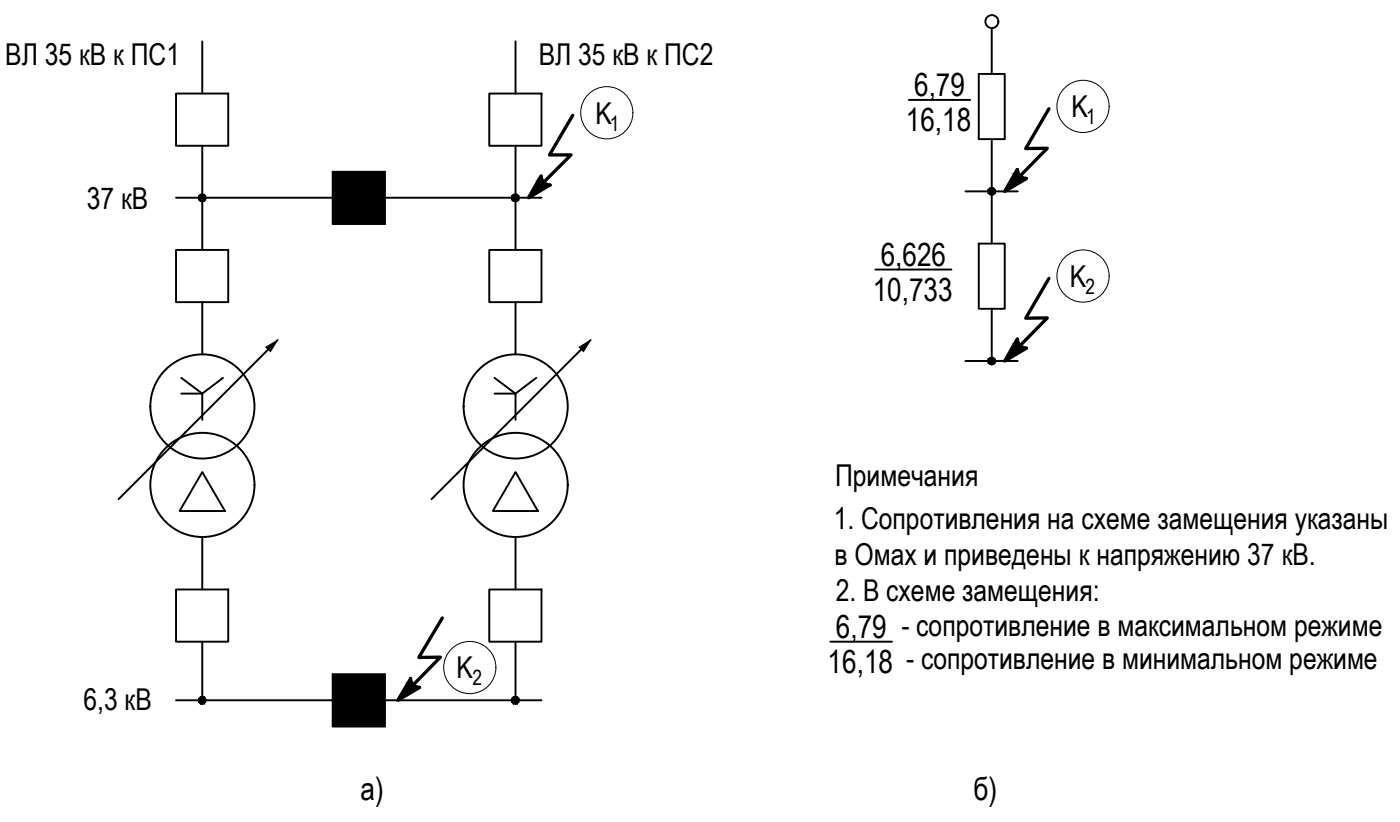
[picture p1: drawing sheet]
<svg xmlns="http://www.w3.org/2000/svg" width="215mm" height="126mm" viewBox="0 0 215 126" stroke-linecap="round" stroke-linejoin="round" font-family="sans-serif">
<g fill="none" stroke="#000" stroke-width=".3">
<path d="M27 14.3h8v8h-8zM31 6.3v8M75 14.3h8v8h-8zM79 6.3v8M139.3 15.3h9.4M150 11.3h4v10h-4zM152 4.3v7M27 38.3h8v8h-8zM27 30.3h24M31 22.3v16M51 26.3h8v8h-8zM59 30.3h24"/>
<path d="M75 38.3h8v8h-8zM79 22.3v16M148 29.3h8M150 37.3h4v10h-4zM152 21.3v16M27.8 57.9l3.2 2.4 3.2-2.4M31 46.3v8M42.5 52.1l-24.3 24.4M75.8 57.9l3.2 2.4 3.2-2.4M79 46.3v8M90.5 52.1l-24.4 24.4M134.2 41.3h11.6"/>
<path d="M148 55.3h8M152 47.3v8M27.8 60.3h3.2v4M31 72.3l3.5 6h-7zM75.8 60.3h3.2v4M79 72.3l3.4 6h-6.9zM27 90.3h8v8h-8zM31 82.3v8M31 98.3v9M75 90.3h8v8h-8zM79 82.3v8M79 98.3v9"/>
<path d="M127.3 98.3h9.4M27 107.3h24M51 103.3h8v8h-8zM59 107.3h24"/>
<circle cx="152" cy="3.3" r=".99"/>
<circle cx="31" cy="74.3" r="8"/>
<circle cx="31" cy="62.3" r="8"/>
<circle cx="79" cy="74.3" r="8"/>
<circle cx="79" cy="62.3" r="8"/>
</g>
<g fill="#000" stroke="#000" stroke-width=".15">
<path d="M40.7 53.2l1.8-1.1-1 1.8zM88.7 53.2l1.8-1.1-1.1 1.8z"/>
<path d="M30.4 30.3l.1 .3 .5-.3zM30.5 30.6l.5-.3-.3 .5zM31 30.3l-.3 .5 .3 .1z"/>
<path d="M30.7 29.8l.3 .5v-.6zM30.7 29.8l.3 .5-.5-.3zM30.5 30l-.1 .3h.6z"/>
<path d="M31 30.3v.6l.3-.1zM31 30.3l.5 .3-.2 .2zM31 30.3l.5 .3 .1-.3z"/>
<path d="M31 30.3h.6l-.1-.3zM31.3 29.8l.2 .2-.5 .3zM31 29.7v.6l.3-.5z"/>
<path d="M78.4 30.3l.1 .3 .5-.3zM78.5 30.6l.5-.3-.3 .5zM79 30.3l-.3 .5 .3 .1z"/>
<path d="M78.7 29.8l.3 .5v-.6zM78.7 29.8l.3 .5-.5-.3zM78.5 30l-.1 .3h.6z"/>
<path d="M79 30.3v.6l.3-.1zM79 30.3l.5 .3-.2 .2zM79 30.3l.5 .3 .1-.3z"/>
<path d="M79 30.3h.6l-.1-.3zM79.3 29.8l.2 .2-.5 .3zM79 29.7v.6l.3-.5z"/>
<path d="M151.4 29.3v.3l.6-.3zM151.4 29.6l.6-.3-.3 .5zM152 29.3l-.3 .5 .3 .1z"/>
<path d="M151.7 28.8l.3 .5v-.6zM151.4 29l.3-.2 .3 .5zM151.4 29v.3h.6z"/>
<path d="M152 29.3v.6l.3-.1zM152 29.3l.5 .3-.2 .2zM152 29.3l.5 .3 .1-.3z"/>
<path d="M152 29.3h.6l-.1-.3zM152.3 28.8l.2 .2-.5 .3zM152 28.7v.6l.3-.5z"/>
<path d="M151.4 55.3v.3l.6-.3zM151.4 55.6l.6-.3-.3 .5zM152 55.3l-.3 .5 .3 .1z"/>
<path d="M151.7 54.8l.3 .5v-.6zM151.4 55l.3-.2 .3 .5zM151.4 55v.3h.6z"/>
<path d="M152 55.3v.6l.3-.1zM152 55.3l.5 .3-.2 .2zM152 55.3l.5 .3 .1-.3z"/>
<path d="M152 55.3h.6l-.1-.3zM152.3 54.8l.2 .2-.5 .3zM152 54.7v.6l.3-.5z"/>
<path d="M30.4 107.3l.1 .3 .5-.3zM30.5 107.6l.5-.3-.3 .6zM31 107.3l-.3 .6h.3z"/>
<path d="M30.7 106.8l.3 .5v-.6zM30.7 106.8l.3 .5-.5-.3zM30.5 107l-.1 .3h.6z"/>
<path d="M31 107.3v.6h.3zM31 107.3l.5 .3-.2 .3zM31 107.3l.5 .3 .1-.3z"/>
<path d="M31 107.3h.6l-.1-.3zM31.3 106.8l.2 .2-.5 .3zM31 106.7v.6l.3-.5z"/>
<path d="M78.4 107.3l.1 .3 .5-.3zM78.5 107.6l.5-.3-.3 .6zM79 107.3l-.3 .6h.3z"/>
<path d="M78.7 106.8l.3 .5v-.6zM78.7 106.8l.3 .5-.5-.3zM78.5 107l-.1 .3h.6z"/>
<path d="M79 107.3v.6h.3zM79 107.3l.5 .3-.2 .3zM79 107.3l.5 .3 .1-.3z"/>
<path d="M79 107.3h.6l-.1-.3zM79.3 106.8l.2 .2-.5 .3zM79 106.7v.6l.3-.5z"/>
</g>
<g fill="#000" stroke="#000" stroke-width=".15">
<path d="M82.9 27v.2h-.1zM155.1 27.3l2.2 .1zM155.9 26v.2h-.1zM155.1 53.4h2.2zM155.9 52v.2h-.1zM62.9 104v.2h-.2z"/>
<path d="M51 26.3l8 8v-8zM51 26.3l8 8h-8z"/>
<path d="M82.8 27.2l.2 .3-.1-.3zM82.8 27.2l.2 .3h-.4z"/>
<path d="M82.6 27.5l.5 .2-.1-.2zM82.6 27.5l.5 .2h-.6z"/>
<path d="M82.5 27.7l.7 .2-.1-.2zM82.5 27.7l.7 .2h-.8z"/>
<path d="M82.4 27.9l1 .2-.2-.2zM82.4 27.9l1 .2h-1.1z"/>
<path d="M82.3 28.1l1.3 .1-.2-.1zM82.3 28.1l1.3 .1h-1.4z"/>
<path d="M82.2 28.2l1.6 .1-.2-.1zM82.2 28.2l1.6 .1h-1.7z"/>
<path d="M82.1 28.3h1.9zM82.1 28.3h1.9z"/>
<path d="M82.1 28.3h2.2zM82.1 28.3h2.2zM82.1 28.3h2.2l-3.3 2z"/>
<path d="M155.1 27.3l2.2 .1zM155.1 27.4h2.2l-3.3 1.9z"/>
<path d="M155.8 26.2l.2 .3-.1-.3zM155.8 26.2l.2 .3h-.4z"/>
<path d="M155.6 26.5l.5 .2-.1-.2zM155.6 26.5l.5 .2h-.6z"/>
<path d="M155.5 26.7l.7 .2-.1-.2zM155.5 26.7l.7 .2h-.8z"/>
<path d="M155.4 26.9l1 .1-.2-.1zM155.4 26.9l1 .1h-1.1z"/>
<path d="M155.3 27l1.3 .2-.2-.2zM155.3 27l1.3 .2h-1.4z"/>
<path d="M155.2 27.2l1.6 .1zM155.2 27.2l1.6 .1h-1.7z"/>
<path d="M155.1 27.3h1.9zM155.1 27.3h1.9z"/>
<path d="M155.1 53.4h2.2zM155.1 53.4h2.2l-3.3 1.9z"/>
<path d="M155.8 52.2l.2 .3-.1-.3zM155.8 52.2l.2 .3h-.4z"/>
<path d="M155.6 52.5l.5 .2-.1-.2zM155.6 52.5l.5 .2h-.6z"/>
<path d="M155.5 52.7l.7 .2-.1-.2zM155.5 52.7l.7 .2h-.8z"/>
<path d="M155.4 52.9l1 .2-.2-.2zM155.4 52.9l1 .2h-1.1z"/>
<path d="M155.3 53.1l1.3 .1-.2-.1zM155.3 53.1l1.3 .1h-1.4z"/>
<path d="M155.2 53.2l1.6 .1zM155.2 53.2l1.6 .1h-1.7z"/>
<path d="M155.1 53.3l1.9 .1zM155.1 53.3l1.9 .1h-1.9z"/>
<path d="M51 103.3l8 8v-8zM51 103.3l8 8h-8z"/>
<path d="M62.7 104.2l.3 .3-.1-.3zM62.7 104.2l.3 .3h-.4z"/>
<path d="M62.6 104.5l.5 .2-.1-.2zM62.6 104.5l.5 .2h-.6z"/>
<path d="M62.5 104.7l.7 .2-.1-.2zM62.5 104.7l.7 .2h-.8z"/>
<path d="M62.4 104.9l1 .2-.2-.2zM62.4 104.9l1 .2h-1.1z"/>
<path d="M62.3 105.1l1.3 .1-.2-.1zM62.3 105.1l1.3 .1h-1.4z"/>
<path d="M62.2 105.2l1.6 .1-.2-.1zM62.2 105.2l1.6 .1h-1.6z"/>
<path d="M62.2 105.3l1.9 .1zM62.2 105.3l1.9 .1z"/>
<path d="M62.1 105.4h2.2zM62.1 105.4h2.2zM62.1 105.4h2.2l-3.3 1.9z"/>
</g>
<path d="M87.8 17.7l-3.6 6h3.3l-4.2 4.3M160.8 16.7l-3.6 6.1 3.3-.1-4.2 4.3M82.9 27l-1.9 3.3 3.3-2M82.9 27a1.33 1.33 0 0 0 1.4 1.3M155.9 26l-1.9 3.3 3.3-1.9M155.9 26a1.33 1.33 0 0 0 1.4 1.3M155.9 52l-1.9 3.3 3.3-1.9M155.9 52a1.33 1.33 0 0 0 1.4 1.3M160.8 42.7l-3.6 6.1 3.3-.1-4.2 4.3M67.8 94.7l-3.6 6h3.3l-4.2 4.3M62.9 104l-1.9 3.3 3.3-1.9M62.9 103.9a1.33 1.33 0 0 0 1.4 1.4" fill="none" stroke="#000" stroke-width=".51"/>
<g fill="none" stroke="#000" stroke-width=".15">
<circle cx="93" cy="17.3" r="4"/>
<circle cx="166" cy="16.3" r="4"/>
<circle cx="166" cy="42.3" r="4"/>
<circle cx="72" cy="102.3" r="4"/>
</g>
<g font-size="4.9">
<text x="140.1" y="14.7">6,79</text>
<text x="138.8" y="20.1">16,18</text>
<text x="135" y="40.8">6,626</text>
<text x="133.7" y="46.1">10,733</text>
<text x="128.1" y="97.7">6,79 - сопротивление в максимальном режиме</text>
<text x="126.8" y="103.1">16,18 - сопротивление в минимальном режиме</text>
<text x="55.3" y="122.6">а)</text>
<text x="149.2" y="122.6">б)</text>
</g>
<g font-size="4.6">
<text x=".8" y="10">ВЛ 35 кВ к ПС1</text>
<text x="82.6" y="10">ВЛ 35 кВ к ПС2</text>
<text x="164.2" y="18">K</text>
<text x="91.2" y="19">K</text>
<text x="13.3" y="32.1">37 кВ</text>
<text x="164" y="44">K</text>
<text x="128" y="74.5">Примечания</text>
<text x="127.8" y="81">1. Сопротивления на схеме замещения указаны</text>
<text x="127.9" y="86.6">в Омах и приведены к напряжению 37 кВ.</text>
<text x="128.1" y="92.1">2. В схеме замещения:</text>
<text x="69.9" y="104">K</text>
<text x="12.8" y="108.8">6,3 кВ</text>
</g>
<g font-size="3.2">
<text x="93.5" y="20">1</text>
<text x="166.5" y="19">1</text>
<text x="166.4" y="45">2</text>
<text x="72.4" y="105">2</text>
</g>
</svg>
